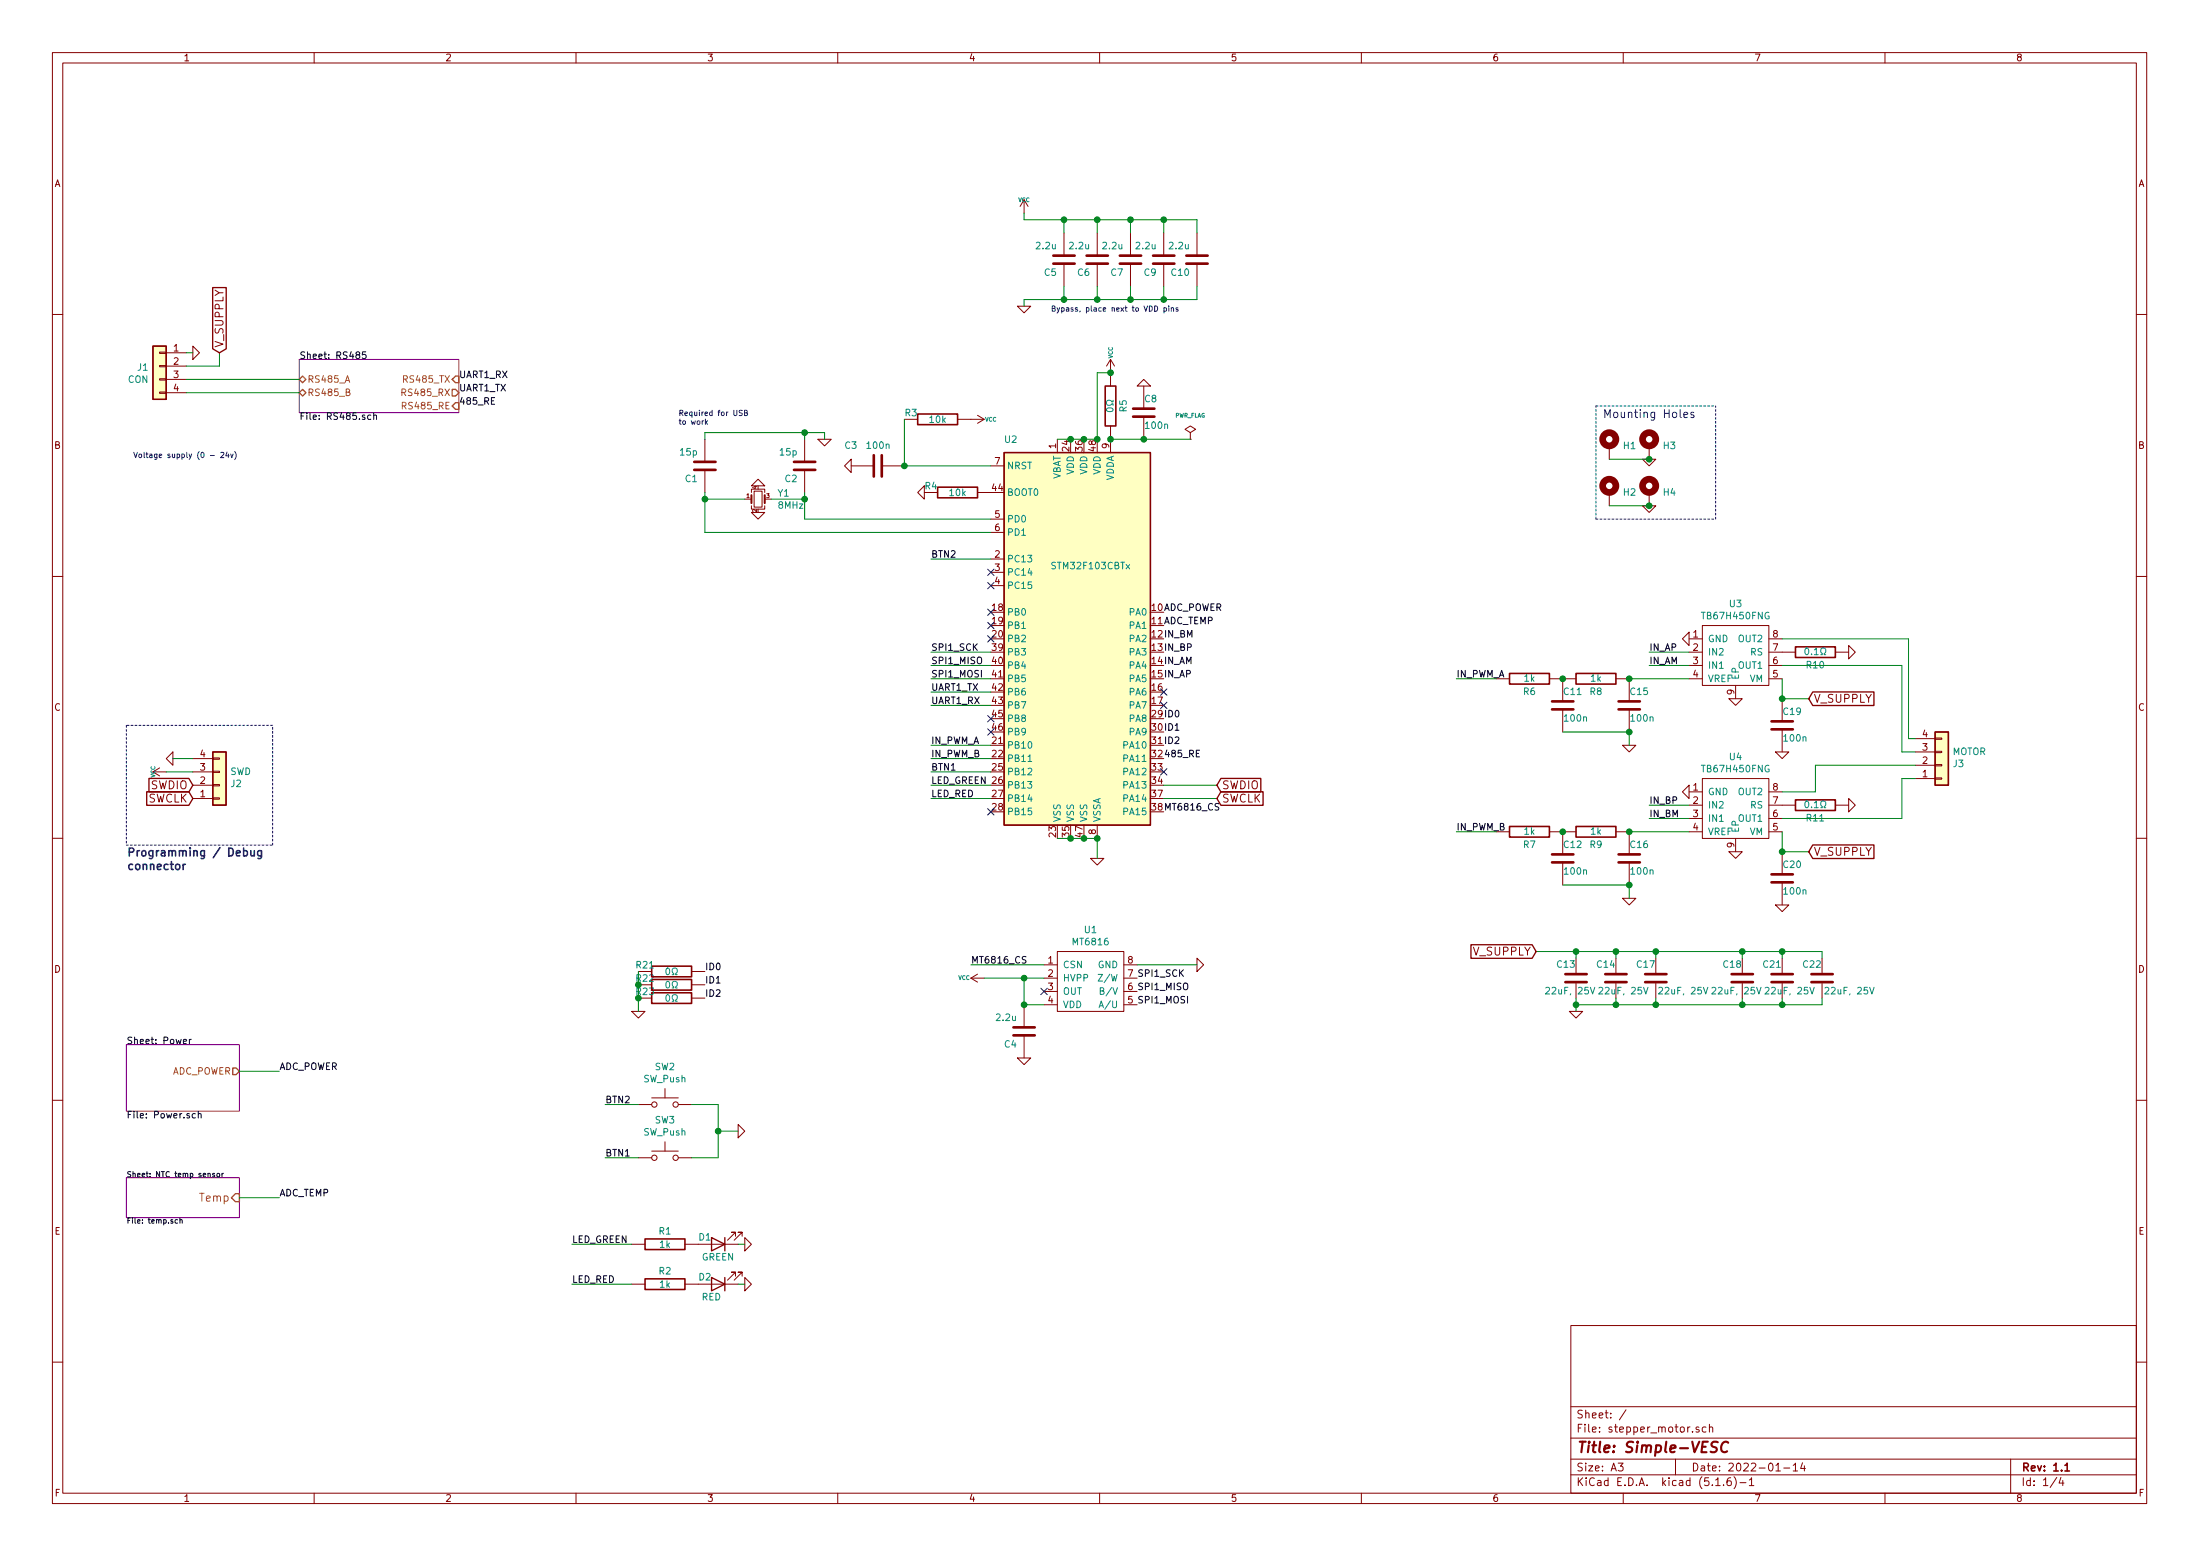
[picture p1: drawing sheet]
EESchema Schematic File Version 4
EELAYER 30 0
EELAYER END
$Descr A3 16535 11693
encoding utf-8
Sheet 1 4
Title "Simple-VESC"
Date "2022-01-14"
Rev "1.1"
Comp ""
Comment1 ""
Comment2 ""
Comment3 ""
Comment4 ""
$EndDescr
$Comp
L crf_1:GND #PWR02
U 1 1
P 1450 2650
F 0 "#PWR02" H 1450 2650 30  0001 C CNN
F 1 "GND" H 1450 2580 30  0001 C CNN
F 2 "" H 1450 2650 60  0001 C CNN
F 3 "" H 1450 2650 60  0001 C CNN
	1    1450 2650
	0    -1   -1   0   
$EndComp
Text Notes 1000 3450 0    40   ~ 0
Voltage supply (0 - 24v)
$Comp
L crf_1:RES R2
U 1 1
P 5000 9650
F 0 "R2" V 4900 9650 50  0000 C CNN
F 1 "1k" V 5000 9650 50  0000 C CNN
F 2 "Resistor_SMD:R_0402_1005Metric" H 5000 9650 60  0001 C CNN
F 3 "" H 5000 9650 60  0001 C CNN
	1    5000 9650
	0    1    1    0   
$EndComp
$Comp
L crf_1:GND #PWR07
U 1 1
P 5600 9650
F 0 "#PWR07" H 5600 9650 30  0001 C CNN
F 1 "GND" H 5600 9580 30  0001 C CNN
F 2 "" H 5600 9650 60  0001 C CNN
F 3 "" H 5600 9650 60  0001 C CNN
	1    5600 9650
	0    -1   -1   0   
$EndComp
$Comp
L crf_1:RES R1
U 1 1
P 5000 9350
F 0 "R1" V 4900 9350 50  0000 C CNN
F 1 "1k" V 5000 9350 50  0000 C CNN
F 2 "Resistor_SMD:R_0402_1005Metric" H 5000 9350 60  0001 C CNN
F 3 "" H 5000 9350 60  0001 C CNN
	1    5000 9350
	0    1    1    0   
$EndComp
$Comp
L Device:LED D1
U 1 1
P 5400 9350
F 0 "D1" H 5500 9300 50  0000 C CNN
F 1 "GREEN" H 5400 9450 50  0000 C CNN
F 2 "LED_SMD:LED_0603_1608Metric" H 5400 9350 60  0001 C CNN
F 3 "" H 5400 9350 60  0001 C CNN
	1    5400 9350
	-1   0    0    1   
$EndComp
$Comp
L crf_1:GND #PWR06
U 1 1
P 5600 9350
F 0 "#PWR06" H 5600 9350 30  0001 C CNN
F 1 "GND-RESCUE-BLDC_4" H 5600 9280 30  0001 C CNN
F 2 "LED_SMD:LED_0603_1608Metric" H 5600 9350 60  0001 C CNN
F 3 "" H 5600 9350 60  0001 C CNN
	1    5600 9350
	0    -1   -1   0   
$EndComp
Wire Wire Line
	1400 2650 1450 2650
Wire Wire Line
	4300 9650 4750 9650
Wire Notes Line
	12900 3900 12900 3050
Wire Notes Line
	12000 3900 12900 3900
Wire Notes Line
	12000 3900 12000 3050
Wire Notes Line
	12000 3050 12900 3050
Text Notes 12050 3150 0    60   ~ 0
Mounting Holes
$Comp
L Device:LED D2
U 1 1
P 5400 9650
F 0 "D2" H 5500 9600 50  0000 C CNN
F 1 "RED" H 5450 9750 50  0000 C CNN
F 2 "LED_SMD:LED_0603_1608Metric" H 5400 9650 60  0001 C CNN
F 3 "" H 5400 9650 60  0001 C CNN
	1    5400 9650
	-1   0    0    1   
$EndComp
Wire Wire Line
	5600 9350 5550 9350
Wire Wire Line
	5550 9650 5600 9650
$Comp
L Mechanical:MountingHole_Pad H4
U 1 1
P 12400 3700
F 0 "H4" H 12500 3703 50  0000 L CNN
F 1 "MountingHole_Pad" H 12500 3658 50  0001 L CNN
F 2 "myp:MountingHole_2.5mm_Pad_Via" H 12400 3700 50  0001 C CNN
F 3 "~" H 12400 3700 50  0001 C CNN
	1    12400 3700
	1    0    0    -1  
$EndComp
$Comp
L Mechanical:MountingHole_Pad H2
U 1 1
P 12100 3700
F 0 "H2" H 12200 3703 50  0000 L CNN
F 1 "MountingHole_Pad" H 12200 3658 50  0001 L CNN
F 2 "myp:MountingHole_2.5mm_Pad_Via" H 12100 3700 50  0001 C CNN
F 3 "~" H 12100 3700 50  0001 C CNN
	1    12100 3700
	1    0    0    -1  
$EndComp
$Comp
L Mechanical:MountingHole_Pad H3
U 1 1
P 12400 3350
F 0 "H3" H 12500 3353 50  0000 L CNN
F 1 "MountingHole_Pad" H 12500 3308 50  0001 L CNN
F 2 "myp:MountingHole_2.5mm_Pad_Via" H 12400 3350 50  0001 C CNN
F 3 "~" H 12400 3350 50  0001 C CNN
	1    12400 3350
	1    0    0    -1  
$EndComp
$Comp
L Mechanical:MountingHole_Pad H1
U 1 1
P 12100 3350
F 0 "H1" H 12200 3353 50  0000 L CNN
F 1 "MountingHole_Pad" H 12200 3308 50  0001 L CNN
F 2 "myp:MountingHole_2.5mm_Pad_Via" H 12100 3350 50  0001 C CNN
F 3 "~" H 12100 3350 50  0001 C CNN
	1    12100 3350
	1    0    0    -1  
$EndComp
Wire Wire Line
	12100 3450 12400 3450
Wire Wire Line
	12100 3800 12400 3800
$Comp
L crf_1:GND #PWR024
U 1 1
P 12400 3800
F 0 "#PWR024" H 12400 3800 30  0001 C CNN
F 1 "GND" H 12400 3730 30  0001 C CNN
F 2 "" H 12400 3800 60  0001 C CNN
F 3 "" H 12400 3800 60  0001 C CNN
	1    12400 3800
	1    0    0    -1  
$EndComp
Connection ~ 12400 3800
$Comp
L crf_1:GND #PWR023
U 1 1
P 12400 3450
F 0 "#PWR023" H 12400 3450 30  0001 C CNN
F 1 "GND" H 12400 3380 30  0001 C CNN
F 2 "" H 12400 3450 60  0001 C CNN
F 3 "" H 12400 3450 60  0001 C CNN
	1    12400 3450
	1    0    0    -1  
$EndComp
Connection ~ 12400 3450
Wire Wire Line
	1800 9000 2100 9000
$Sheet
S 950  8850 850  300 
U 53FFB3E2
F0 "NTC temp sensor" 40
F1 "temp.sch" 40
F2 "Temp" I R 1800 9000 60 
$EndSheet
$Comp
L MCU_ST_STM32F1:STM32F103CBTx U?
U 1 1
P 8150 4800
AR Path="/6582FF55/65838C50" Ref="U?"  Part="1" 
AR Path="/65838C50" Ref="U2"  Part="1" 
F 0 "U2" H 7600 6300 50  0000 C CNN
F 1 "STM32F103CBTx" H 8200 5350 50  0000 C CNN
F 2 "Package_QFP:LQFP-48_7x7mm_P0.5mm" H 7550 3400 50  0001 R CNN
F 3 "http://www.st.com/st-web-ui/static/active/en/resource/technical/document/datasheet/CD00161566.pdf" H 8150 4800 50  0001 C CNN
	1    8150 4800
	1    0    0    -1  
$EndComp
$Comp
L crf_1:GND #PWR016
U 1 1
P 8250 6450
F 0 "#PWR016" H 8250 6450 30  0001 C CNN
F 1 "GND" H 8250 6380 30  0001 C CNN
F 2 "" H 8250 6450 60  0001 C CNN
F 3 "" H 8250 6450 60  0001 C CNN
	1    8250 6450
	1    0    0    -1  
$EndComp
Wire Wire Line
	7950 6300 8050 6300
Connection ~ 8050 6300
Wire Wire Line
	8050 6300 8150 6300
Connection ~ 8150 6300
Wire Wire Line
	8150 6300 8250 6300
Wire Wire Line
	8250 6450 8250 6300
Connection ~ 8250 6300
Text Label 4300 9650 0    50   ~ 0
LED_RED
Text Label 4300 9350 0    50   ~ 0
LED_GREEN
Text Label 7000 6000 0    50   ~ 0
LED_RED
Text Label 7000 5900 0    50   ~ 0
LED_GREEN
Wire Wire Line
	7000 5900 7450 5900
Wire Wire Line
	7450 6000 7000 6000
$Sheet
S 950  7850 850  500 
U 6584EE77
F0 "Power" 50
F1 "Power.sch" 50
F2 "ADC_POWER" O R 1800 8050 50 
$EndSheet
$Comp
L crf_1:CAP C8
U 1 1
P 8600 3100
F 0 "C8" H 8600 3000 50  0000 L CNN
F 1 "100n" H 8600 3200 50  0000 L CNN
F 2 "Capacitor_SMD:C_0402_1005Metric" H 8600 3100 60  0001 C CNN
F 3 "" H 8600 3100 60  0001 C CNN
	1    8600 3100
	1    0    0    1   
$EndComp
$Comp
L crf_1:CAP C?
U 1 1
P 5300 3500
AR Path="/657EA41B/6580F62B" Ref="C?"  Part="1" 
AR Path="/6580F62B" Ref="C1"  Part="1" 
F 0 "C1" H 5350 3600 50  0000 L CNN
F 1 "15p" H 5350 3400 50  0000 L CNN
F 2 "Capacitor_SMD:C_0402_1005Metric" H 5300 3500 60  0001 C CNN
F 3 "" H 5300 3500 60  0001 C CNN
	1    5300 3500
	-1   0    0    1   
$EndComp
$Comp
L crf_1:CAP C?
U 1 1
P 6050 3500
AR Path="/657EA41B/6580F631" Ref="C?"  Part="1" 
AR Path="/6580F631" Ref="C2"  Part="1" 
F 0 "C2" H 6100 3600 50  0000 L CNN
F 1 "15p" H 6100 3400 50  0000 L CNN
F 2 "Capacitor_SMD:C_0402_1005Metric" H 6050 3500 60  0001 C CNN
F 3 "" H 6050 3500 60  0001 C CNN
	1    6050 3500
	-1   0    0    1   
$EndComp
$Comp
L crf_1:GND #PWR?
U 1 1
P 6200 3300
AR Path="/657EA41B/6580F637" Ref="#PWR?"  Part="1" 
AR Path="/6580F637" Ref="#PWR08"  Part="1" 
F 0 "#PWR08" H 6200 3300 30  0001 C CNN
F 1 "GND" H 6200 3230 30  0001 C CNN
F 2 "" H 6200 3300 60  0001 C CNN
F 3 "" H 6200 3300 60  0001 C CNN
	1    6200 3300
	1    0    0    -1  
$EndComp
Text GLabel 9150 5900 2    60   Input ~ 0
SWDIO
Text GLabel 9150 6000 2    60   Input ~ 0
SWCLK
$Comp
L crf_1:GND #PWR?
U 1 1
P 6400 3500
AR Path="/657EA41B/6580F645" Ref="#PWR?"  Part="1" 
AR Path="/6580F645" Ref="#PWR09"  Part="1" 
F 0 "#PWR09" H 6400 3500 30  0001 C CNN
F 1 "GND" H 6400 3430 30  0001 C CNN
F 2 "" H 6400 3500 60  0001 C CNN
F 3 "" H 6400 3500 60  0001 C CNN
	1    6400 3500
	0    1    1    0   
$EndComp
Connection ~ 6050 3250
Wire Wire Line
	6200 3250 6200 3300
Wire Wire Line
	6050 3250 6050 3300
Wire Wire Line
	5300 3250 6050 3250
Wire Wire Line
	5300 3300 5300 3250
Wire Wire Line
	5300 3700 5300 3750
Wire Wire Line
	6050 3700 6050 3750
$Comp
L crf_1:CAP C?
U 1 1
P 6600 3500
AR Path="/657EA41B/6580F655" Ref="C?"  Part="1" 
AR Path="/6580F655" Ref="C3"  Part="1" 
F 0 "C3" V 6750 3650 50  0000 L CNN
F 1 "100n" V 6750 3400 50  0000 L CNN
F 2 "Capacitor_SMD:C_0402_1005Metric" H 6600 3500 60  0001 C CNN
F 3 "" H 6600 3500 60  0001 C CNN
	1    6600 3500
	0    -1   -1   0   
$EndComp
$Comp
L power:VCC #PWR?
U 1 1
P 1250 5800
AR Path="/657EA41B/6580F65B" Ref="#PWR?"  Part="1" 
AR Path="/6580F65B" Ref="#PWR03"  Part="1" 
F 0 "#PWR03" H 1250 5900 30  0001 C CNN
F 1 "VCC" H 1250 5900 30  0000 C CNN
F 2 "" H 1250 5800 60  0001 C CNN
F 3 "" H 1250 5800 60  0001 C CNN
	1    1250 5800
	0    -1   -1   0   
$EndComp
$Comp
L crf_1:GND #PWR?
U 1 1
P 1300 5700
AR Path="/657EA41B/6580F661" Ref="#PWR?"  Part="1" 
AR Path="/6580F661" Ref="#PWR01"  Part="1" 
F 0 "#PWR01" H 1300 5700 30  0001 C CNN
F 1 "GND" H 1300 5630 30  0001 C CNN
F 2 "" H 1300 5700 60  0001 C CNN
F 3 "" H 1300 5700 60  0001 C CNN
	1    1300 5700
	0    1    1    0   
$EndComp
Text GLabel 1450 6000 0    60   Input ~ 0
SWCLK
Text GLabel 1450 5900 0    60   Input ~ 0
SWDIO
$Comp
L crf_1:CAP C?
U 1 1
P 8000 1950
AR Path="/657EA41B/6580F669" Ref="C?"  Part="1" 
AR Path="/6580F669" Ref="C5"  Part="1" 
F 0 "C5" H 8050 2050 50  0000 L CNN
F 1 "2.2u" H 8050 1850 50  0000 L CNN
F 2 "Capacitor_SMD:C_0402_1005Metric" H 8000 1950 60  0001 C CNN
F 3 "" H 8000 1950 60  0001 C CNN
	1    8000 1950
	-1   0    0    1   
$EndComp
$Comp
L crf_1:CAP C?
U 1 1
P 8250 1950
AR Path="/657EA41B/6580F66F" Ref="C?"  Part="1" 
AR Path="/6580F66F" Ref="C6"  Part="1" 
F 0 "C6" H 8300 2050 50  0000 L CNN
F 1 "2.2u" H 8300 1850 50  0000 L CNN
F 2 "Capacitor_SMD:C_0402_1005Metric" H 8250 1950 60  0001 C CNN
F 3 "" H 8250 1950 60  0001 C CNN
	1    8250 1950
	-1   0    0    1   
$EndComp
$Comp
L crf_1:CAP C?
U 1 1
P 9000 1950
AR Path="/657EA41B/6580F675" Ref="C?"  Part="1" 
AR Path="/6580F675" Ref="C10"  Part="1" 
F 0 "C10" H 9050 2050 50  0000 L CNN
F 1 "2.2u" H 9050 1850 50  0000 L CNN
F 2 "Capacitor_SMD:C_0402_1005Metric" H 9000 1950 60  0001 C CNN
F 3 "" H 9000 1950 60  0001 C CNN
	1    9000 1950
	-1   0    0    1   
$EndComp
$Comp
L crf_1:GND #PWR?
U 1 1
P 7700 2300
AR Path="/657EA41B/6580F67B" Ref="#PWR?"  Part="1" 
AR Path="/6580F67B" Ref="#PWR014"  Part="1" 
F 0 "#PWR014" H 7700 2300 30  0001 C CNN
F 1 "GND" H 7700 2230 30  0001 C CNN
F 2 "" H 7700 2300 60  0001 C CNN
F 3 "" H 7700 2300 60  0001 C CNN
	1    7700 2300
	1    0    0    -1  
$EndComp
$Comp
L power:VCC #PWR?
U 1 1
P 7700 1600
AR Path="/657EA41B/6580F681" Ref="#PWR?"  Part="1" 
AR Path="/6580F681" Ref="#PWR013"  Part="1" 
F 0 "#PWR013" H 7700 1700 30  0001 C CNN
F 1 "VCC" H 7700 1700 30  0000 C CNN
F 2 "" H 7700 1600 60  0001 C CNN
F 3 "" H 7700 1600 60  0001 C CNN
	1    7700 1600
	1    0    0    -1  
$EndComp
$Comp
L crf_1:CAP C?
U 1 1
P 8500 1950
AR Path="/657EA41B/6580F687" Ref="C?"  Part="1" 
AR Path="/6580F687" Ref="C7"  Part="1" 
F 0 "C7" H 8550 2050 50  0000 L CNN
F 1 "2.2u" H 8550 1850 50  0000 L CNN
F 2 "Capacitor_SMD:C_0402_1005Metric" H 8500 1950 60  0001 C CNN
F 3 "" H 8500 1950 60  0001 C CNN
	1    8500 1950
	-1   0    0    1   
$EndComp
$Comp
L crf_1:CAP C?
U 1 1
P 8750 1950
AR Path="/657EA41B/6580F68D" Ref="C?"  Part="1" 
AR Path="/6580F68D" Ref="C9"  Part="1" 
F 0 "C9" H 8800 2050 50  0000 L CNN
F 1 "2.2u" H 8800 1850 50  0000 L CNN
F 2 "Capacitor_SMD:C_0402_1005Metric" H 8750 1950 60  0001 C CNN
F 3 "" H 8750 1950 60  0001 C CNN
	1    8750 1950
	-1   0    0    1   
$EndComp
Connection ~ 8750 2250
Wire Wire Line
	8750 2250 8750 2150
Connection ~ 8500 2250
Wire Wire Line
	8500 2250 8500 2150
Connection ~ 8250 2250
Wire Wire Line
	8250 2250 8250 2150
Connection ~ 8000 2250
Wire Wire Line
	8000 2150 8000 2250
Connection ~ 8000 1650
Wire Wire Line
	8000 1650 8000 1750
Connection ~ 8250 1650
Wire Wire Line
	8250 1650 8250 1750
Connection ~ 8500 1650
Wire Wire Line
	8500 1650 8500 1750
Connection ~ 8750 1650
Wire Wire Line
	8750 1650 8750 1750
Wire Wire Line
	9000 1650 9000 1750
Wire Wire Line
	7700 1650 8000 1650
Wire Wire Line
	7700 1600 7700 1650
Wire Wire Line
	9000 2250 9000 2150
Wire Wire Line
	7700 2250 8000 2250
Wire Wire Line
	7700 2300 7700 2250
Wire Wire Line
	1450 5700 1300 5700
Wire Notes Line
	950  5450 950  6350
Wire Notes Line
	950  6350 2050 6350
Wire Notes Line
	2050 6350 2050 5450
Wire Notes Line
	2050 5450 950  5450
Text Notes 5100 3200 0    40   ~ 0
Required for USB\nto work
Text Notes 7900 2350 0    40   ~ 0
Bypass, place next to VDD pins
Wire Wire Line
	6050 3250 6200 3250
Wire Wire Line
	8750 2250 9000 2250
Wire Wire Line
	8500 2250 8750 2250
Wire Wire Line
	8250 2250 8500 2250
Wire Wire Line
	8000 2250 8250 2250
Wire Wire Line
	8000 1650 8250 1650
Wire Wire Line
	8250 1650 8500 1650
Wire Wire Line
	8500 1650 8750 1650
Wire Wire Line
	8750 1650 9000 1650
Wire Wire Line
	5300 3750 5600 3750
Wire Wire Line
	5800 3750 6050 3750
Text Notes 950  6550 0    60   ~ 12
Programming / Debug\nconnector
$Comp
L Connector_Generic:Conn_01x04 J?
U 1 1
P 1650 5900
AR Path="/657EA41B/6580F6D9" Ref="J?"  Part="1" 
AR Path="/6580F6D9" Ref="J2"  Part="1" 
F 0 "J2" H 1730 5892 50  0000 L CNN
F 1 "SWD" H 1730 5801 50  0000 L CNN
F 2 "Connector_PinHeader_1.27mm:PinHeader_1x04_P1.27mm_Vertical" H 1650 5900 50  0001 C CNN
F 3 "~" H 1650 5900 50  0001 C CNN
	1    1650 5900
	1    0    0    1   
$EndComp
$Comp
L crf_1:RES R3
U 1 1
P 7050 3150
AR Path="/6580F6DF" Ref="R3"  Part="1" 
AR Path="/53F7501A/6580F6DF" Ref="R?"  Part="1" 
AR Path="/657EA41B/6580F6DF" Ref="R?"  Part="1" 
F 0 "R3" V 7000 2950 50  0000 C CNN
F 1 "10k" V 7050 3150 50  0000 C CNN
F 2 "Resistor_SMD:R_0402_1005Metric" H 7050 3150 60  0001 C CNN
F 3 "" H 7050 3150 60  0001 C CNN
	1    7050 3150
	0    1    1    0   
$EndComp
$Comp
L power:VCC #PWR?
U 1 1
P 7300 3150
AR Path="/657EA41B/6580F6E6" Ref="#PWR?"  Part="1" 
AR Path="/6580F6E6" Ref="#PWR011"  Part="1" 
F 0 "#PWR011" H 7300 3250 30  0001 C CNN
F 1 "VCC" V 7300 3300 30  0000 C CNN
F 2 "" H 7300 3150 60  0001 C CNN
F 3 "" H 7300 3150 60  0001 C CNN
	1    7300 3150
	0    1    1    0   
$EndComp
Wire Wire Line
	7450 3500 6800 3500
Wire Wire Line
	6800 3150 6800 3500
Connection ~ 6800 3500
$Comp
L power:VCC #PWR?
U 1 1
P 8350 2800
AR Path="/657EA41B/65843779" Ref="#PWR?"  Part="1" 
AR Path="/65843779" Ref="#PWR017"  Part="1" 
F 0 "#PWR017" H 8350 2900 30  0001 C CNN
F 1 "VCC" V 8350 2950 30  0000 C CNN
F 2 "" H 8350 2800 60  0001 C CNN
F 3 "" H 8350 2800 60  0001 C CNN
	1    8350 2800
	1    0    0    -1  
$EndComp
$Comp
L crf_1:RES R5
U 1 1
P 8350 3050
F 0 "R5" V 8250 3050 50  0000 C CNN
F 1 "0Ω" V 8350 3050 50  0000 C CNN
F 2 "Resistor_SMD:R_0402_1005Metric" H 8350 3050 60  0001 C CNN
F 3 "" H 8350 3050 60  0001 C CNN
	1    8350 3050
	-1   0    0    1   
$EndComp
Wire Wire Line
	8350 2800 8250 2800
Wire Wire Line
	8250 2800 8250 3300
Connection ~ 8350 2800
Wire Wire Line
	7950 3300 8050 3300
Connection ~ 8250 3300
Connection ~ 8050 3300
Wire Wire Line
	8050 3300 8150 3300
Connection ~ 8150 3300
Wire Wire Line
	8150 3300 8250 3300
Wire Wire Line
	8600 3300 8350 3300
Connection ~ 8350 3300
$Comp
L crf_1:GND #PWR?
U 1 1
P 8600 2900
AR Path="/657EA41B/6585C970" Ref="#PWR?"  Part="1" 
AR Path="/6585C970" Ref="#PWR018"  Part="1" 
F 0 "#PWR018" H 8600 2900 30  0001 C CNN
F 1 "GND" H 8600 2830 30  0001 C CNN
F 2 "" H 8600 2900 60  0001 C CNN
F 3 "" H 8600 2900 60  0001 C CNN
	1    8600 2900
	-1   0    0    1   
$EndComp
Text Label 7000 4200 0    50   ~ 0
BTN2
Text Label 7000 4900 0    50   ~ 0
SPI1_SCK
Wire Wire Line
	7000 4200 7450 4200
Wire Wire Line
	7450 4900 7000 4900
Text Label 7000 5000 0    50   ~ 0
SPI1_MISO
Text Label 7000 5100 0    50   ~ 0
SPI1_MOSI
Wire Wire Line
	7000 5000 7450 5000
Wire Wire Line
	7450 5100 7000 5100
Text Label 7000 5200 0    50   ~ 0
UART1_TX
Text Label 7000 5300 0    50   ~ 0
UART1_RX
Wire Wire Line
	7000 5200 7450 5200
Wire Wire Line
	7450 5300 7000 5300
Text Label 7000 5700 0    50   ~ 0
IN_PWM_B
Text Label 7000 5600 0    50   ~ 0
IN_PWM_A
Wire Wire Line
	7000 5600 7450 5600
Wire Wire Line
	7450 5700 7000 5700
Text Label 7000 5800 0    50   ~ 0
BTN1
Wire Wire Line
	7000 5800 7450 5800
$Comp
L crf_1:RES R4
U 1 1
P 7200 3700
AR Path="/65889FCD" Ref="R4"  Part="1" 
AR Path="/53F7501A/65889FCD" Ref="R?"  Part="1" 
AR Path="/657EA41B/65889FCD" Ref="R?"  Part="1" 
F 0 "R4" V 7150 3500 50  0000 C CNN
F 1 "10k" V 7200 3700 50  0000 C CNN
F 2 "Resistor_SMD:R_0402_1005Metric" H 7200 3700 60  0001 C CNN
F 3 "" H 7200 3700 60  0001 C CNN
	1    7200 3700
	0    1    1    0   
$EndComp
$Comp
L crf_1:GND #PWR?
U 1 1
P 6950 3700
AR Path="/657EA41B/6588AA35" Ref="#PWR?"  Part="1" 
AR Path="/6588AA35" Ref="#PWR010"  Part="1" 
F 0 "#PWR010" H 6950 3700 30  0001 C CNN
F 1 "GND" H 6950 3630 30  0001 C CNN
F 2 "" H 6950 3700 60  0001 C CNN
F 3 "" H 6950 3700 60  0001 C CNN
	1    6950 3700
	0    1    1    0   
$EndComp
Wire Wire Line
	7450 3900 6050 3900
Wire Wire Line
	6050 3900 6050 3750
Connection ~ 6050 3750
Wire Wire Line
	5300 3750 5300 4000
Wire Wire Line
	5300 4000 7450 4000
Connection ~ 5300 3750
Text Label 8750 4600 0    50   ~ 0
ADC_POWER
Text Label 8750 4700 0    50   ~ 0
ADC_TEMP
Text Label 8750 4800 0    50   ~ 0
IN_BM
Text Label 8750 4900 0    50   ~ 0
IN_BP
Text Label 8750 5000 0    50   ~ 0
IN_AM
Text Label 8750 5100 0    50   ~ 0
IN_AP
Text Label 8750 6100 0    50   ~ 0
MT6816_CS
Text Label 8750 5400 0    50   ~ 0
ID0
Text Label 8750 5500 0    50   ~ 0
ID1
Text Label 8750 5600 0    50   ~ 0
ID2
Wire Wire Line
	8750 5900 9150 5900
Wire Wire Line
	9150 6000 8750 6000
$Comp
L crf_1:CAP C?
U 1 1
P 7700 7750
AR Path="/657EA41B/658B3FDC" Ref="C?"  Part="1" 
AR Path="/658B3FDC" Ref="C4"  Part="1" 
F 0 "C4" H 7750 7850 50  0000 L CNN
F 1 "2.2u" H 7750 7650 50  0000 L CNN
F 2 "Capacitor_SMD:C_0402_1005Metric" H 7700 7750 60  0001 C CNN
F 3 "" H 7700 7750 60  0001 C CNN
	1    7700 7750
	-1   0    0    1   
$EndComp
Text Label 7300 7250 0    50   ~ 0
MT6816_CS
Wire Wire Line
	7850 7350 7700 7350
Wire Wire Line
	7700 7350 7700 7550
Wire Wire Line
	7850 7550 7700 7550
Connection ~ 7700 7550
NoConn ~ 7850 7450
$Comp
L Switch:SW_Push SW2
U 1 1
P 5000 8300
F 0 "SW2" H 5000 8585 50  0000 C CNN
F 1 "SW_Push" H 5000 8494 50  0000 C CNN
F 2 "Button_Switch_SMD:SW_Push_SPST_NO_Alps_SKRK" H 5000 8500 50  0001 C CNN
F 3 "~" H 5000 8500 50  0001 C CNN
	1    5000 8300
	1    0    0    -1  
$EndComp
Text Label 4550 8300 0    50   ~ 0
BTN2
Text Label 4550 8700 0    50   ~ 0
BTN1
$Comp
L Switch:SW_Push SW3
U 1 1
P 5000 8700
F 0 "SW3" H 5000 8985 50  0000 C CNN
F 1 "SW_Push" H 5000 8894 50  0000 C CNN
F 2 "Button_Switch_SMD:SW_Push_SPST_NO_Alps_SKRK" H 5000 8900 50  0001 C CNN
F 3 "~" H 5000 8900 50  0001 C CNN
	1    5000 8700
	1    0    0    -1  
$EndComp
Wire Wire Line
	4550 8700 4800 8700
Wire Wire Line
	4800 8300 4550 8300
Wire Wire Line
	5200 8300 5400 8300
Wire Wire Line
	5400 8300 5400 8500
Wire Wire Line
	5400 8700 5200 8700
$Comp
L crf_1:GND #PWR05
U 1 1
P 5550 8500
F 0 "#PWR05" H 5550 8500 30  0001 C CNN
F 1 "GND" H 5550 8430 30  0001 C CNN
F 2 "" H 5550 8500 60  0001 C CNN
F 3 "" H 5550 8500 60  0001 C CNN
	1    5550 8500
	0    -1   -1   0   
$EndComp
Wire Wire Line
	5550 8500 5400 8500
Connection ~ 5400 8500
Wire Wire Line
	5400 8500 5400 8700
Text Label 8550 7350 0    50   ~ 0
SPI1_SCK
Text Label 8550 7450 0    50   ~ 0
SPI1_MISO
Text Label 8550 7550 0    50   ~ 0
SPI1_MOSI
$Comp
L crf_1:GND #PWR019
U 1 1
P 9000 7250
F 0 "#PWR019" H 9000 7250 30  0001 C CNN
F 1 "GND" H 9000 7180 30  0001 C CNN
F 2 "" H 9000 7250 60  0001 C CNN
F 3 "" H 9000 7250 60  0001 C CNN
	1    9000 7250
	0    -1   -1   0   
$EndComp
Wire Wire Line
	9000 7250 8550 7250
$Comp
L power:VCC #PWR?
U 1 1
P 7400 7350
AR Path="/657EA41B/658E1BED" Ref="#PWR?"  Part="1" 
AR Path="/658E1BED" Ref="#PWR012"  Part="1" 
F 0 "#PWR012" H 7400 7450 30  0001 C CNN
F 1 "VCC" V 7400 7500 30  0000 C CNN
F 2 "" H 7400 7350 60  0001 C CNN
F 3 "" H 7400 7350 60  0001 C CNN
	1    7400 7350
	0    -1   -1   0   
$EndComp
Wire Wire Line
	7400 7350 7700 7350
Connection ~ 7700 7350
$Comp
L crf_1:GND #PWR015
U 1 1
P 7700 7950
F 0 "#PWR015" H 7700 7950 30  0001 C CNN
F 1 "GND" H 7700 7880 30  0001 C CNN
F 2 "" H 7700 7950 60  0001 C CNN
F 3 "" H 7700 7950 60  0001 C CNN
	1    7700 7950
	1    0    0    -1  
$EndComp
Wire Wire Line
	7300 7250 7850 7250
$Comp
L Connector_Generic:Conn_01x04 J?
U 1 1
P 14600 5750
AR Path="/657EA41B/658FFC63" Ref="J?"  Part="1" 
AR Path="/658FFC63" Ref="J3"  Part="1" 
F 0 "J3" H 14680 5742 50  0000 L CNN
F 1 "MOTOR" H 14680 5651 50  0000 L CNN
F 2 "Connector_PinHeader_2.00mm:PinHeader_1x04_P2.00mm_Vertical" H 14600 5750 50  0001 C CNN
F 3 "~" H 14600 5750 50  0001 C CNN
	1    14600 5750
	1    0    0    1   
$EndComp
Text Label 12400 6150 0    50   ~ 0
IN_BM
Text Label 12400 6050 0    50   ~ 0
IN_BP
Text Label 12400 5000 0    50   ~ 0
IN_AM
Text Label 12400 4900 0    50   ~ 0
IN_AP
$Comp
L crf_1:GND #PWR025
U 1 1
P 12700 4800
F 0 "#PWR025" H 12700 4800 30  0001 C CNN
F 1 "GND" H 12700 4730 30  0001 C CNN
F 2 "" H 12700 4800 60  0001 C CNN
F 3 "" H 12700 4800 60  0001 C CNN
	1    12700 4800
	0    1    1    0   
$EndComp
$Comp
L crf_1:RES R6
U 1 1
P 11500 5100
F 0 "R6" V 11400 5100 50  0000 C CNN
F 1 "1k" V 11500 5100 50  0000 C CNN
F 2 "Resistor_SMD:R_0402_1005Metric" H 11500 5100 60  0001 C CNN
F 3 "" H 11500 5100 60  0001 C CNN
	1    11500 5100
	0    -1   -1   0   
$EndComp
$Comp
L crf_1:CAP C11
U 1 1
P 11750 5300
F 0 "C11" H 11750 5200 50  0000 L CNN
F 1 "100n" H 11750 5400 50  0000 L CNN
F 2 "Capacitor_SMD:C_0402_1005Metric" H 11750 5300 60  0001 C CNN
F 3 "" H 11750 5300 60  0001 C CNN
	1    11750 5300
	1    0    0    1   
$EndComp
$Comp
L crf_1:CAP C15
U 1 1
P 12250 5300
F 0 "C15" H 12250 5200 50  0000 L CNN
F 1 "100n" H 12250 5400 50  0000 L CNN
F 2 "Capacitor_SMD:C_0402_1005Metric" H 12250 5300 60  0001 C CNN
F 3 "" H 12250 5300 60  0001 C CNN
	1    12250 5300
	1    0    0    1   
$EndComp
$Comp
L crf_1:RES R8
U 1 1
P 12000 5100
F 0 "R8" V 11900 5100 50  0000 C CNN
F 1 "1k" V 12000 5100 50  0000 C CNN
F 2 "Resistor_SMD:R_0402_1005Metric" H 12000 5100 60  0001 C CNN
F 3 "" H 12000 5100 60  0001 C CNN
	1    12000 5100
	0    -1   -1   0   
$EndComp
Connection ~ 11750 5100
$Comp
L crf_1:GND #PWR021
U 1 1
P 12250 5600
F 0 "#PWR021" H 12250 5600 30  0001 C CNN
F 1 "GND" H 12250 5530 30  0001 C CNN
F 2 "" H 12250 5600 60  0001 C CNN
F 3 "" H 12250 5600 60  0001 C CNN
	1    12250 5600
	1    0    0    -1  
$EndComp
Wire Wire Line
	11750 5500 12250 5500
Wire Wire Line
	12250 5600 12250 5500
Connection ~ 12250 5500
Text Label 10950 6250 0    50   ~ 0
IN_PWM_B
Text Label 10950 5100 0    50   ~ 0
IN_PWM_A
Wire Wire Line
	11250 5100 10950 5100
Wire Wire Line
	12700 5100 12250 5100
Connection ~ 12250 5100
$Comp
L crf_1:RES R10
U 1 1
P 13650 4900
F 0 "R10" V 13550 4900 50  0000 C CNN
F 1 "0.1Ω" V 13650 4900 50  0000 C CNN
F 2 "Resistor_SMD:R_0805_2012Metric" H 13650 4900 60  0001 C CNN
F 3 "" H 13650 4900 60  0001 C CNN
	1    13650 4900
	0    -1   -1   0   
$EndComp
$Comp
L crf_1:GND #PWR029
U 1 1
P 13900 4900
F 0 "#PWR029" H 13900 4900 30  0001 C CNN
F 1 "GND" H 13900 4830 30  0001 C CNN
F 2 "" H 13900 4900 60  0001 C CNN
F 3 "" H 13900 4900 60  0001 C CNN
	1    13900 4900
	0    -1   -1   0   
$EndComp
$Comp
L crf_1:CAP C19
U 1 1
P 13400 5450
F 0 "C19" H 13400 5350 50  0000 L CNN
F 1 "100n" H 13400 5550 50  0000 L CNN
F 2 "Capacitor_SMD:C_0402_1005Metric" H 13400 5450 60  0001 C CNN
F 3 "" H 13400 5450 60  0001 C CNN
	1    13400 5450
	1    0    0    1   
$EndComp
Text GLabel 13600 5250 2    60   Input ~ 0
V_SUPPLY
Wire Wire Line
	13600 5250 13400 5250
Wire Wire Line
	13400 5100 13400 5250
Connection ~ 13400 5250
$Comp
L crf_1:GND #PWR027
U 1 1
P 13400 5650
F 0 "#PWR027" H 13400 5650 30  0001 C CNN
F 1 "GND" H 13400 5580 30  0001 C CNN
F 2 "" H 13400 5650 60  0001 C CNN
F 3 "" H 13400 5650 60  0001 C CNN
	1    13400 5650
	1    0    0    -1  
$EndComp
$Comp
L mylib:TB67H450FNG U4
U 1 1
P 12950 5800
F 0 "U4" H 13050 5915 50  0000 C CNN
F 1 "TB67H450FNG" H 13050 5824 50  0000 C CNN
F 2 "Package_SO:SOIC-8-1EP_3.9x4.9mm_P1.27mm_EP2.41x3.3mm" H 12950 5800 50  0001 C CNN
F 3 "" H 12950 5800 50  0001 C CNN
	1    12950 5800
	1    0    0    -1  
$EndComp
$Comp
L crf_1:GND #PWR026
U 1 1
P 12700 5950
F 0 "#PWR026" H 12700 5950 30  0001 C CNN
F 1 "GND" H 12700 5880 30  0001 C CNN
F 2 "" H 12700 5950 60  0001 C CNN
F 3 "" H 12700 5950 60  0001 C CNN
	1    12700 5950
	0    1    1    0   
$EndComp
$Comp
L crf_1:RES R7
U 1 1
P 11500 6250
F 0 "R7" V 11400 6250 50  0000 C CNN
F 1 "1k" V 11500 6250 50  0000 C CNN
F 2 "Resistor_SMD:R_0402_1005Metric" H 11500 6250 60  0001 C CNN
F 3 "" H 11500 6250 60  0001 C CNN
	1    11500 6250
	0    -1   -1   0   
$EndComp
$Comp
L crf_1:CAP C12
U 1 1
P 11750 6450
F 0 "C12" H 11750 6350 50  0000 L CNN
F 1 "100n" H 11750 6550 50  0000 L CNN
F 2 "Capacitor_SMD:C_0402_1005Metric" H 11750 6450 60  0001 C CNN
F 3 "" H 11750 6450 60  0001 C CNN
	1    11750 6450
	1    0    0    1   
$EndComp
$Comp
L crf_1:CAP C16
U 1 1
P 12250 6450
F 0 "C16" H 12250 6350 50  0000 L CNN
F 1 "100n" H 12250 6550 50  0000 L CNN
F 2 "Capacitor_SMD:C_0402_1005Metric" H 12250 6450 60  0001 C CNN
F 3 "" H 12250 6450 60  0001 C CNN
	1    12250 6450
	1    0    0    1   
$EndComp
$Comp
L crf_1:RES R9
U 1 1
P 12000 6250
F 0 "R9" V 11900 6250 50  0000 C CNN
F 1 "1k" V 12000 6250 50  0000 C CNN
F 2 "Resistor_SMD:R_0402_1005Metric" H 12000 6250 60  0001 C CNN
F 3 "" H 12000 6250 60  0001 C CNN
	1    12000 6250
	0    -1   -1   0   
$EndComp
Connection ~ 11750 6250
$Comp
L crf_1:GND #PWR022
U 1 1
P 12250 6750
F 0 "#PWR022" H 12250 6750 30  0001 C CNN
F 1 "GND" H 12250 6680 30  0001 C CNN
F 2 "" H 12250 6750 60  0001 C CNN
F 3 "" H 12250 6750 60  0001 C CNN
	1    12250 6750
	1    0    0    -1  
$EndComp
Wire Wire Line
	11750 6650 12250 6650
Wire Wire Line
	12250 6750 12250 6650
Connection ~ 12250 6650
Wire Wire Line
	11250 6250 10950 6250
Wire Wire Line
	12700 6250 12250 6250
Connection ~ 12250 6250
$Comp
L crf_1:RES R11
U 1 1
P 13650 6050
F 0 "R11" V 13550 6050 50  0000 C CNN
F 1 "0.1Ω" V 13650 6050 50  0000 C CNN
F 2 "Resistor_SMD:R_0805_2012Metric" H 13650 6050 60  0001 C CNN
F 3 "" H 13650 6050 60  0001 C CNN
	1    13650 6050
	0    -1   -1   0   
$EndComp
$Comp
L crf_1:GND #PWR030
U 1 1
P 13900 6050
F 0 "#PWR030" H 13900 6050 30  0001 C CNN
F 1 "GND" H 13900 5980 30  0001 C CNN
F 2 "" H 13900 6050 60  0001 C CNN
F 3 "" H 13900 6050 60  0001 C CNN
	1    13900 6050
	0    -1   -1   0   
$EndComp
$Comp
L crf_1:CAP C20
U 1 1
P 13400 6600
F 0 "C20" H 13400 6500 50  0000 L CNN
F 1 "100n" H 13400 6700 50  0000 L CNN
F 2 "Capacitor_SMD:C_0402_1005Metric" H 13400 6600 60  0001 C CNN
F 3 "" H 13400 6600 60  0001 C CNN
	1    13400 6600
	1    0    0    1   
$EndComp
Text GLabel 13600 6400 2    60   Input ~ 0
V_SUPPLY
Wire Wire Line
	13600 6400 13400 6400
Wire Wire Line
	13400 6250 13400 6400
Connection ~ 13400 6400
$Comp
L crf_1:GND #PWR028
U 1 1
P 13400 6800
F 0 "#PWR028" H 13400 6800 30  0001 C CNN
F 1 "GND" H 13400 6730 30  0001 C CNN
F 2 "" H 13400 6800 60  0001 C CNN
F 3 "" H 13400 6800 60  0001 C CNN
	1    13400 6800
	1    0    0    -1  
$EndComp
Wire Wire Line
	12400 6050 12700 6050
Wire Wire Line
	12700 6150 12400 6150
Wire Wire Line
	12400 5000 12700 5000
Wire Wire Line
	12700 4900 12400 4900
Wire Wire Line
	13400 4800 14350 4800
Wire Wire Line
	14350 4800 14350 5550
Wire Wire Line
	14350 5550 14400 5550
Wire Wire Line
	14400 5650 14300 5650
Wire Wire Line
	14300 5650 14300 5000
Wire Wire Line
	14300 5000 13400 5000
Wire Wire Line
	13400 5950 13650 5950
Wire Wire Line
	13650 5950 13650 5750
Wire Wire Line
	13650 5750 14400 5750
Wire Wire Line
	14400 5850 14300 5850
Wire Wire Line
	14300 5850 14300 6150
Wire Wire Line
	14300 6150 13400 6150
Text Label 5300 7300 0    50   ~ 0
ID0
Text Label 5300 7400 0    50   ~ 0
ID1
Text Label 5300 7500 0    50   ~ 0
ID2
Text Label 2100 9000 0    50   ~ 0
ADC_TEMP
Wire Wire Line
	4750 9350 4300 9350
Text GLabel 1650 2650 1    60   Input ~ 0
V_SUPPLY
Wire Wire Line
	1650 2650 1650 2750
Wire Wire Line
	1650 2750 1400 2750
Wire Wire Line
	11850 7150 11850 7200
$Comp
L crf_1:GND #PWR?
U 1 1
P 11850 7600
AR Path="/6584EE77/65A3D1E7" Ref="#PWR?"  Part="1" 
AR Path="/65A3D1E7" Ref="#PWR020"  Part="1" 
F 0 "#PWR020" H 11850 7600 30  0001 C CNN
F 1 "GND" H 11850 7530 30  0001 C CNN
F 2 "" H 11850 7600 60  0001 C CNN
F 3 "" H 11850 7600 60  0001 C CNN
	1    11850 7600
	1    0    0    -1  
$EndComp
Wire Wire Line
	12150 7200 12150 7150
Wire Wire Line
	12150 7550 12150 7500
Wire Wire Line
	11850 7600 11850 7550
Wire Wire Line
	11850 7500 11850 7550
Wire Wire Line
	11850 7550 12150 7550
$Comp
L Device:C C?
U 1 1
P 11850 7350
AR Path="/53F826DC/65A3D1F8" Ref="C?"  Part="1" 
AR Path="/504F83BE/65A3D1F8" Ref="C?"  Part="1" 
AR Path="/6584EE77/65A3D1F8" Ref="C?"  Part="1" 
AR Path="/65A3D1F8" Ref="C13"  Part="1" 
F 0 "C13" H 11850 7250 50  0000 L CNN
F 1 "22uF, 25V" H 11700 7450 50  0000 L CNN
F 2 "Capacitor_SMD:C_1206_3216Metric" H 11888 7200 50  0001 C CNN
F 3 "" H 11850 7350 50  0001 C CNN
	1    11850 7350
	-1   0    0    1   
$EndComp
$Comp
L Device:C C?
U 1 1
P 12150 7350
AR Path="/53F826DC/65A3D1FE" Ref="C?"  Part="1" 
AR Path="/504F83BE/65A3D1FE" Ref="C?"  Part="1" 
AR Path="/6584EE77/65A3D1FE" Ref="C?"  Part="1" 
AR Path="/65A3D1FE" Ref="C14"  Part="1" 
F 0 "C14" H 12150 7250 50  0000 L CNN
F 1 "22uF, 25V" H 11900 7450 50  0000 L CNN
F 2 "Capacitor_SMD:C_1206_3216Metric" H 12188 7200 50  0001 C CNN
F 3 "" H 12150 7350 50  0001 C CNN
	1    12150 7350
	-1   0    0    1   
$EndComp
Connection ~ 11850 7550
Connection ~ 11850 7150
Connection ~ 12150 7150
Wire Wire Line
	11850 7150 12150 7150
$Comp
L Device:C C?
U 1 1
P 12450 7350
AR Path="/53F826DC/65A3D208" Ref="C?"  Part="1" 
AR Path="/504F83BE/65A3D208" Ref="C?"  Part="1" 
AR Path="/6584EE77/65A3D208" Ref="C?"  Part="1" 
AR Path="/65A3D208" Ref="C17"  Part="1" 
F 0 "C17" H 12450 7250 50  0000 L CNN
F 1 "22uF, 25V" H 12050 7450 50  0000 L CNN
F 2 "Capacitor_SMD:C_1206_3216Metric" H 12488 7200 50  0001 C CNN
F 3 "" H 12450 7350 50  0001 C CNN
	1    12450 7350
	-1   0    0    1   
$EndComp
Wire Wire Line
	12450 7150 12450 7200
Wire Wire Line
	12150 7150 12450 7150
Wire Wire Line
	12450 7500 12450 7550
Wire Wire Line
	12450 7550 12150 7550
Connection ~ 12150 7550
Wire Wire Line
	11550 7150 11850 7150
Text GLabel 11550 7150 0    60   Input ~ 0
V_SUPPLY
Wire Wire Line
	13100 7150 13100 7200
Wire Wire Line
	13400 7200 13400 7150
Wire Wire Line
	13400 7550 13400 7500
Wire Wire Line
	13100 7500 13100 7550
Wire Wire Line
	13100 7550 13400 7550
$Comp
L Device:C C?
U 1 1
P 13100 7350
AR Path="/53F826DC/65A432A6" Ref="C?"  Part="1" 
AR Path="/504F83BE/65A432A6" Ref="C?"  Part="1" 
AR Path="/6584EE77/65A432A6" Ref="C?"  Part="1" 
AR Path="/65A432A6" Ref="C18"  Part="1" 
F 0 "C18" H 13100 7250 50  0000 L CNN
F 1 "22uF, 25V" H 12950 7450 50  0000 L CNN
F 2 "Capacitor_SMD:C_1206_3216Metric" H 13138 7200 50  0001 C CNN
F 3 "" H 13100 7350 50  0001 C CNN
	1    13100 7350
	-1   0    0    1   
$EndComp
$Comp
L Device:C C?
U 1 1
P 13400 7350
AR Path="/53F826DC/65A432B0" Ref="C?"  Part="1" 
AR Path="/504F83BE/65A432B0" Ref="C?"  Part="1" 
AR Path="/6584EE77/65A432B0" Ref="C?"  Part="1" 
AR Path="/65A432B0" Ref="C21"  Part="1" 
F 0 "C21" H 13400 7250 50  0000 L CNN
F 1 "22uF, 25V" H 13150 7450 50  0000 L CNN
F 2 "Capacitor_SMD:C_1206_3216Metric" H 13438 7200 50  0001 C CNN
F 3 "" H 13400 7350 50  0001 C CNN
	1    13400 7350
	-1   0    0    1   
$EndComp
Connection ~ 13100 7550
Connection ~ 13100 7150
Connection ~ 13400 7150
Wire Wire Line
	13100 7150 13400 7150
$Comp
L Device:C C?
U 1 1
P 13700 7350
AR Path="/53F826DC/65A432BE" Ref="C?"  Part="1" 
AR Path="/504F83BE/65A432BE" Ref="C?"  Part="1" 
AR Path="/6584EE77/65A432BE" Ref="C?"  Part="1" 
AR Path="/65A432BE" Ref="C22"  Part="1" 
F 0 "C22" H 13700 7250 50  0000 L CNN
F 1 "22uF, 25V" H 13300 7450 50  0000 L CNN
F 2 "Capacitor_SMD:C_1206_3216Metric" H 13738 7200 50  0001 C CNN
F 3 "" H 13700 7350 50  0001 C CNN
	1    13700 7350
	-1   0    0    1   
$EndComp
Wire Wire Line
	13700 7150 13700 7200
Wire Wire Line
	13400 7150 13700 7150
Wire Wire Line
	13700 7500 13700 7550
Wire Wire Line
	13700 7550 13400 7550
Connection ~ 13400 7550
Wire Wire Line
	12450 7150 13100 7150
Connection ~ 12450 7150
Wire Wire Line
	13100 7550 12450 7550
Connection ~ 12450 7550
$Comp
L crf_1:GND #PWR04
U 1 1
P 4800 7600
F 0 "#PWR04" H 4800 7600 30  0001 C CNN
F 1 "GND" H 4800 7530 30  0001 C CNN
F 2 "" H 4800 7600 60  0001 C CNN
F 3 "" H 4800 7600 60  0001 C CNN
	1    4800 7600
	1    0    0    -1  
$EndComp
NoConn ~ 8750 5300
NoConn ~ 7450 4700
NoConn ~ 8750 5800
NoConn ~ 7450 4800
NoConn ~ 7450 4300
NoConn ~ 7450 6100
NoConn ~ 7450 5400
NoConn ~ 7450 5500
NoConn ~ 7450 4600
NoConn ~ 7450 4400
NoConn ~ 8750 5200
Text Label 2100 8050 0    50   ~ 0
ADC_POWER
Wire Wire Line
	2100 8050 1800 8050
$Sheet
S 2250 2700 1200 400 
U 65B0E93B
F0 "RS485" 50
F1 "RS485.sch" 50
F2 "RS485_RX" O R 3450 2950 50 
F3 "RS485_TX" I R 3450 2850 50 
F4 "RS485_RE" I R 3450 3050 50 
F5 "RS485_A" B L 2250 2850 50 
F6 "RS485_B" B L 2250 2950 50 
$EndSheet
$Comp
L Connector_Generic:Conn_01x04 J?
U 1 1
P 1200 2750
AR Path="/657EA41B/65B1A72B" Ref="J?"  Part="1" 
AR Path="/65B1A72B" Ref="J1"  Part="1" 
F 0 "J1" H 1280 2742 50  0000 L CNN
F 1 "CON" H 1280 2651 50  0000 L CNN
F 2 "Connector_JST:JST_PH_B4B-PH-K_1x04_P2.00mm_Vertical" H 1200 2750 50  0001 C CNN
F 3 "~" H 1200 2750 50  0001 C CNN
	1    1200 2750
	-1   0    0    -1  
$EndComp
Wire Wire Line
	2250 2850 1400 2850
Wire Wire Line
	1400 2950 2250 2950
Text Label 8750 5700 0    50   ~ 0
485_RE
Text Label 3450 3050 0    50   ~ 0
485_RE
Text Label 3450 2850 0    50   ~ 0
UART1_RX
Text Label 3450 2950 0    50   ~ 0
UART1_TX
$Comp
L mylib:MT6816 U1
U 1 1
P 8100 7100
F 0 "U1" H 8200 7215 50  0000 C CNN
F 1 "MT6816" H 8200 7124 50  0000 C CNN
F 2 "Package_SO:SOIC-8_3.9x4.9mm_P1.27mm" H 8100 7100 50  0001 C CNN
F 3 "" H 8100 7100 50  0001 C CNN
	1    8100 7100
	1    0    0    -1  
$EndComp
$Comp
L mylib:TB67H450FNG U3
U 1 1
P 12950 4650
F 0 "U3" H 13050 4765 50  0000 C CNN
F 1 "TB67H450FNG" H 13050 4674 50  0000 C CNN
F 2 "Package_SO:SOIC-8-1EP_3.9x4.9mm_P1.27mm_EP2.41x3.3mm" H 12950 4650 50  0001 C CNN
F 3 "" H 12950 4650 50  0001 C CNN
	1    12950 4650
	1    0    0    -1  
$EndComp
$Comp
L power:PWR_FLAG #FLG?
U 1 1
P 8950 3300
AR Path="/6584EE77/657FC51C" Ref="#FLG?"  Part="1" 
AR Path="/657FC51C" Ref="#FLG01"  Part="1" 
F 0 "#FLG01" H 8950 3395 30  0001 C CNN
F 1 "PWR_FLAG" H 8950 3480 30  0000 C CNN
F 2 "" H 8950 3300 60  0001 C CNN
F 3 "" H 8950 3300 60  0001 C CNN
	1    8950 3300
	1    0    0    -1  
$EndComp
Wire Wire Line
	8950 3300 8600 3300
Connection ~ 8600 3300
$Comp
L crf_1:GND #PWR0101
U 1 1
P 13050 5250
F 0 "#PWR0101" H 13050 5250 30  0001 C CNN
F 1 "GND" H 13050 5180 30  0001 C CNN
F 2 "" H 13050 5250 60  0001 C CNN
F 3 "" H 13050 5250 60  0001 C CNN
	1    13050 5250
	1    0    0    -1  
$EndComp
$Comp
L crf_1:GND #PWR0102
U 1 1
P 13050 6400
F 0 "#PWR0102" H 13050 6400 30  0001 C CNN
F 1 "GND" H 13050 6330 30  0001 C CNN
F 2 "" H 13050 6400 60  0001 C CNN
F 3 "" H 13050 6400 60  0001 C CNN
	1    13050 6400
	1    0    0    -1  
$EndComp
$Comp
L Device:Crystal_GND24_Small Y1
U 1 1
P 5700 3750
F 0 "Y1" H 5844 3796 50  0000 L CNN
F 1 "8MHz" H 5844 3705 50  0000 L CNN
F 2 "Crystal:Crystal_SMD_3225-4Pin_3.2x2.5mm" H 5700 3750 50  0001 C CNN
F 3 "~" H 5700 3750 50  0001 C CNN
	1    5700 3750
	1    0    0    -1  
$EndComp
$Comp
L crf_1:GND #PWR?
U 1 1
P 5700 3850
AR Path="/657EA41B/6586AB17" Ref="#PWR?"  Part="1" 
AR Path="/6586AB17" Ref="#PWR0103"  Part="1" 
F 0 "#PWR0103" H 5700 3850 30  0001 C CNN
F 1 "GND" H 5700 3780 30  0001 C CNN
F 2 "" H 5700 3850 60  0001 C CNN
F 3 "" H 5700 3850 60  0001 C CNN
	1    5700 3850
	1    0    0    -1  
$EndComp
$Comp
L crf_1:GND #PWR?
U 1 1
P 5700 3650
AR Path="/657EA41B/6586B0A6" Ref="#PWR?"  Part="1" 
AR Path="/6586B0A6" Ref="#PWR0104"  Part="1" 
F 0 "#PWR0104" H 5700 3650 30  0001 C CNN
F 1 "GND" H 5700 3580 30  0001 C CNN
F 2 "" H 5700 3650 60  0001 C CNN
F 3 "" H 5700 3650 60  0001 C CNN
	1    5700 3650
	-1   0    0    1   
$EndComp
Wire Wire Line
	4800 7300 4800 7400
$Comp
L crf_1:RES R21
U 1 1
P 5050 7300
F 0 "R21" V 5000 7100 50  0000 C CNN
F 1 "0Ω" V 5050 7300 50  0000 C CNN
F 2 "Resistor_SMD:R_0402_1005Metric" H 5050 7300 60  0001 C CNN
F 3 "" H 5050 7300 60  0001 C CNN
	1    5050 7300
	0    1    1    0   
$EndComp
$Comp
L crf_1:RES R22
U 1 1
P 5050 7400
F 0 "R22" V 5000 7200 50  0000 C CNN
F 1 "0Ω" V 5050 7400 50  0000 C CNN
F 2 "Resistor_SMD:R_0402_1005Metric" H 5050 7400 60  0001 C CNN
F 3 "" H 5050 7400 60  0001 C CNN
	1    5050 7400
	0    1    1    0   
$EndComp
$Comp
L crf_1:RES R23
U 1 1
P 5050 7500
F 0 "R23" V 5000 7300 50  0000 C CNN
F 1 "0Ω" V 5050 7500 50  0000 C CNN
F 2 "Resistor_SMD:R_0402_1005Metric" H 5050 7500 60  0001 C CNN
F 3 "" H 5050 7500 60  0001 C CNN
	1    5050 7500
	0    1    1    0   
$EndComp
Connection ~ 4800 7400
Wire Wire Line
	4800 7400 4800 7500
Connection ~ 4800 7500
Wire Wire Line
	4800 7500 4800 7600
Wire Wire Line
	1250 5800 1450 5800
$EndSCHEMATC
